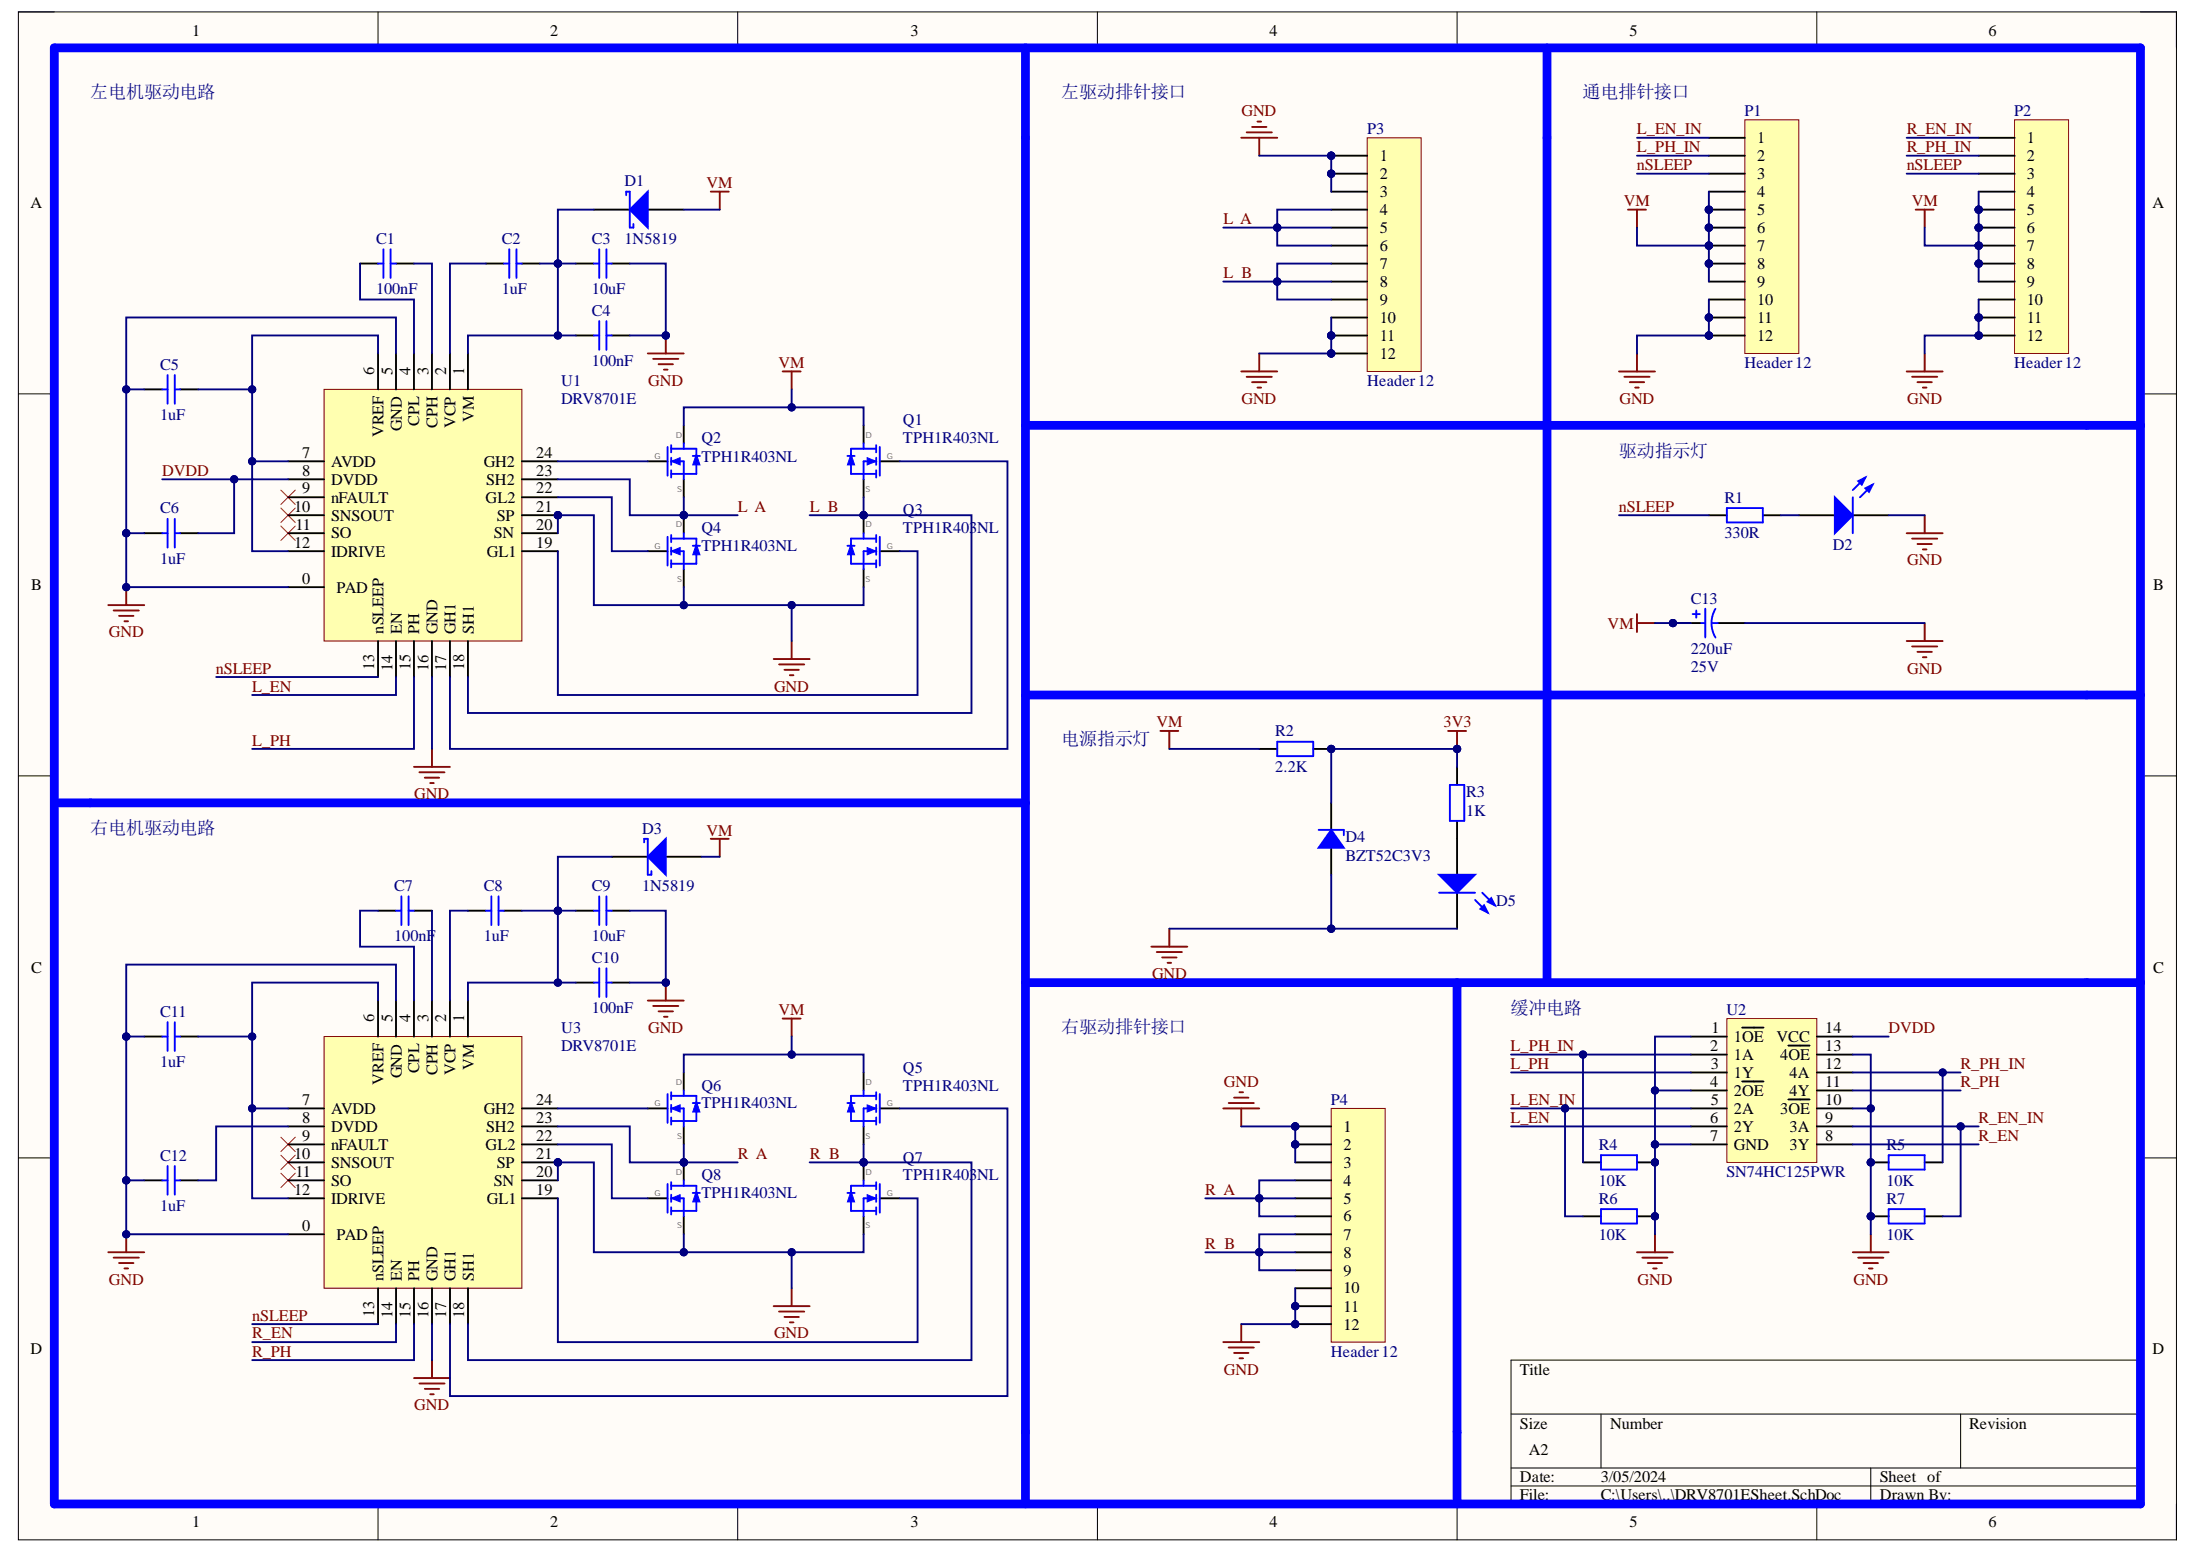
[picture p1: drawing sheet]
# Altium project DRV8701E_V1.PrjPcb
1 sheet, 40 parts. Net scope: global (net labels, ports and power ports of the same name join across sheets).
Board file: DRV8701EPCB.PcbDoc

## Sheet DRV8701ESheet.SchDoc
size 304 x 215 mm; SheetNumber: 1; SheetTotal: 1

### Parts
C1  100nF  [C0603_L]
C2  1uF  [C0603_L]
C3  10uF  [C0603_L]
C4  100nF  [C0603_L]
C5  1uF  [C0603_L]
C6  1uF  [C0603_L]
C7  100nF  [C0603_L]
C8  1uF  [C0603_L]
C9  10uF  [C0603_L]
C10  100nF  [C0603_L]
C11  1uF  [C0603_L]
C12  1uF  [C0603_L]
C13  value 220uF  Voltage: 25V  [CAPPR3.5-8X11.5]  (hidden comment: 220uF 25V)
D1  1N5819  [SOD-323]
D2  LED  [LED-0603_R]  (value not drawn)
D3  1N5819  [SOD-323]
D4  BZT52C3V3  [SOD-123-L]
D5  LED  [LED-0603_R]  (value not drawn)
P1  Header 12  [HDR1X12]
P2  Header 12  [HDR1X12]
P3  Header 12  [HDR1X12]
P4  Header 12  [HDR1X12]
Q1  TPH1R403NL  [DFN5x6]
Q2  TPH1R403NL  [DFN5x6]
Q3  TPH1R403NL  [DFN5x6]
Q4  TPH1R403NL  [DFN5x6]
Q5  TPH1R403NL  [DFN5x6]
Q6  TPH1R403NL  [DFN5x6]
Q7  TPH1R403NL  [DFN5x6]
Q8  TPH1R403NL  [DFN5x6]
R1  330R  [R0603_L]
R2  2.2K  [R0603_L]
R3  1K  [R0603_L]
R4  10K  [R0603_L]
R5  10K  [R0603_L]
R6  10K  [R0603_L]
R7  10K  [R0603_L]
U1  DRV8701E  [QFN24-4x4]
U2  SN74HC125PWR  [TSSOP14]
U3  DRV8701E  [QFN24-4x4]

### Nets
3V3: D4.K R2.2 R3.2
GND: C3.2 C4.2 C5.1 C6.1 C9.2 C10.2 C11.1 C12.1 C13.2 D2.2(K) D4.A D5.2(K) P1.10 P1.11 P1.12 P2.10 P2.11 P2.12 P3.1 P3.2 P3.3 P3.10 P3.11 P3.12 P4.1 P4.2 P4.3 P4.10 P4.11 P4.12 Q3.3(S) Q4.3(S) Q7.3(S) Q8.3(S) R4.2 R5.1 R6.2 R7.1 U1.0(PAD) U1.5(GND) U1.16(GND) U1.20(SN) U1.21(SP) U2.1(1~{OE}) U2.4(2~{OE}) U2.7(GND) U2.10(3~{OE}) U2.13(4~{OE}) U3.0(PAD) U3.5(GND) U3.16(GND) U3.20(SN) U3.21(SP)
VM: C13.1 D1.1(A) D3.1(A) P1.4 P1.5 P1.6 P1.7 P1.8 P1.9 P2.4 P2.5 P2.6 P2.7 P2.8 P2.9 Q1.1(D) Q2.1(D) Q5.1(D) Q6.1(D) R2.1
DVDD: C6.2 U1.8(DVDD) U2.14(VCC)
L  A: P3.4 P3.5 P3.6 Q2.3(S) Q4.1(D) U1.23(SH2)
L  B: P3.7 P3.8 P3.9 Q1.3(S) Q3.1(D) U1.18(SH1)
L_EN: U1.14(EN) U2.6(2Y)
L_EN_IN: P1.1 R6.1 U2.5(2A)
L_PH: U1.15(PH) U2.3(1Y)
L_PH_IN: P1.2 R4.1 U2.2(1A)
nSLEEP: P1.3 P2.3 R1.1 U1.13(nSLEEP) U3.13(nSLEEP)
R  A: P4.4 P4.5 P4.6 Q6.3(S) Q8.1(D) U3.23(SH2)
R  B: P4.7 P4.8 P4.9 Q5.3(S) Q7.1(D) U3.18(SH1)
R_EN: U2.8(3Y) U3.14(EN)
R_EN_IN: P2.1 R7.2 U2.9(3A)
R_PH: U2.11(4Y) U3.15(PH)
R_PH_IN: P2.2 R5.2 U2.12(4A)
NetC1_1: C1.1 U1.4(CPL)
NetC1_2: C1.2 U1.3(CPH)
NetC2_1: C2.1 U1.2(VCP)
NetC2_2: C2.2 C3.1 C4.1 D1.2(K) U1.1(VM)
NetC5_2: C5.2 U1.6(VREF) U1.7(AVDD) U1.12(IDRIVE)
NetC7_1: C7.1 U3.4(CPL)
NetC7_2: C7.2 U3.3(CPH)
NetC8_1: C8.1 U3.2(VCP)
NetC8_2: C8.2 C9.1 C10.1 D3.2(K) U3.1(VM)
NetC11_2: C11.2 U3.6(VREF) U3.7(AVDD) U3.12(IDRIVE)
NetC12_2: C12.2 U3.8(DVDD)
NetD2_1: D2.1(A) R1.2
NetD5_1: D5.1(A) R3.1
NetQ1_2: Q1.2(G) U1.17(GH1)
NetQ2_2: Q2.2(G) U1.24(GH2)
NetQ3_2: Q3.2(G) U1.19(GL1)
NetQ4_2: Q4.2(G) U1.22(GL2)
NetQ5_2: Q5.2(G) U3.17(GH1)
NetQ6_2: Q6.2(G) U3.24(GH2)
NetQ7_2: Q7.2(G) U3.19(GL1)
NetQ8_2: Q8.2(G) U3.22(GL2)

Not connected (* = marked no-connect by the designer): U1 9(nFAULT)* 10(SNSOUT)* 11(SO)*; U3 9(nFAULT)* 10(SNSOUT)* 11(SO)*

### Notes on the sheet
- 左电机驱动电路
- 左驱动排针接口
- 通电排针接口
- 驱动指示灯
- 电源指示灯
- 右电机驱动电路
- 右驱动排针接口
- 缓冲电路
